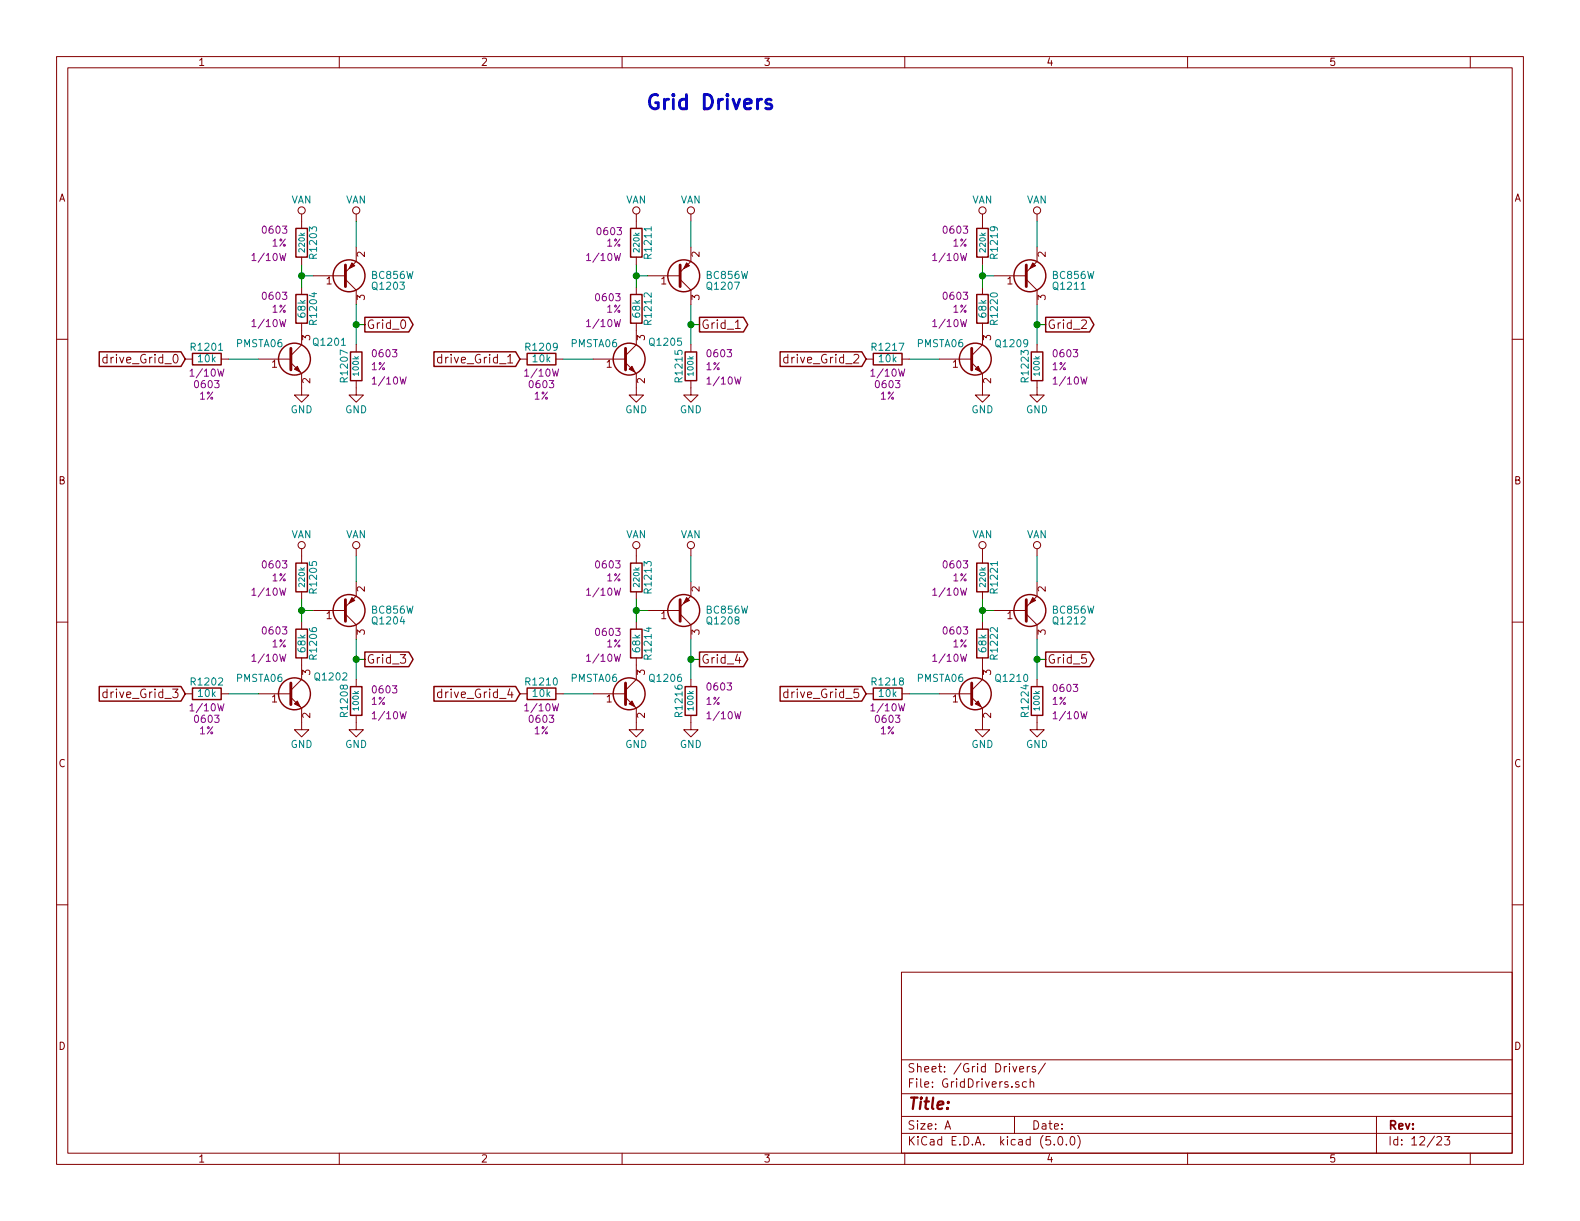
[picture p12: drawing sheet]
EESchema Schematic File Version 4
LIBS:VFD_Clock-cache
EELAYER 26 0
EELAYER END
$Descr A 11000 8500
encoding utf-8
Sheet 12 23
Title ""
Date ""
Rev ""
Comp ""
Comment1 ""
Comment2 ""
Comment3 ""
Comment4 ""
$EndDescr
$Comp
L Transistor_BJT:BC856W Q1203
U 1 1
P 2380 1920
F 0 "Q1203" H 2580 1995 50  0000 L CNN
F 1 "BC856W" H 2580 1920 50  0000 L CNN
F 2 "TO_SOT_Packages_SMD:SOT-323" H 2580 1845 50  0001 L CIN
F 3 "" H 2380 1920 50  0001 L CNN
F 4 "1727-4865-1-ND" H 0   0   50  0001 C CNN "Digi-Key PN"
	1    2380 1920
	1    0    0    1   
$EndComp
Wire Wire Line
	2100 1840 2100 1920
Wire Wire Line
	2100 1920 2180 1920
Connection ~ 2100 1920
$Comp
L Custom-Library:VAN #PWR01205
U 1 1
P 2480 1540
F 0 "#PWR01205" H 2480 1390 50  0001 C CNN
F 1 "VAN" H 2480 1690 50  0000 C CNN
F 2 "" H 2480 1540 50  0001 C CNN
F 3 "" H 2480 1540 50  0001 C CNN
	1    2480 1540
	1    0    0    -1  
$EndComp
$Comp
L Custom-Library:VAN #PWR01201
U 1 1
P 2100 1540
F 0 "#PWR01201" H 2100 1390 50  0001 C CNN
F 1 "VAN" H 2100 1690 50  0000 C CNN
F 2 "" H 2100 1540 50  0001 C CNN
F 3 "" H 2100 1540 50  0001 C CNN
	1    2100 1540
	1    0    0    -1  
$EndComp
Wire Wire Line
	2480 1540 2480 1720
$Comp
L Transistor_BJT:BC847W Q1201
U 1 1
P 2000 2500
F 0 "Q1201" H 2170 2620 50  0000 L CNN
F 1 "PMSTA06" H 1640 2610 50  0000 L CNN
F 2 "TO_SOT_Packages_SMD:SOT-323" H 2200 2425 50  0001 L CIN
F 3 "" H 2000 2500 50  0001 L CNN
F 4 "1727-6293-1-ND" H 0   0   50  0001 C CNN "Digi-Key PN"
	1    2000 2500
	1    0    0    -1  
$EndComp
Wire Wire Line
	2480 2400 2480 2260
$Comp
L power:GND #PWR01202
U 1 1
P 2100 2700
F 0 "#PWR01202" H 2100 2450 50  0001 C CNN
F 1 "GND" H 2100 2550 50  0000 C CNN
F 2 "" H 2100 2700 50  0001 C CNN
F 3 "" H 2100 2700 50  0001 C CNN
	1    2100 2700
	1    0    0    -1  
$EndComp
$Comp
L power:GND #PWR01206
U 1 1
P 2480 2700
F 0 "#PWR01206" H 2480 2450 50  0001 C CNN
F 1 "GND" H 2480 2550 50  0000 C CNN
F 2 "" H 2480 2700 50  0001 C CNN
F 3 "" H 2480 2700 50  0001 C CNN
	1    2480 2700
	1    0    0    -1  
$EndComp
Wire Wire Line
	1800 2500 1590 2500
Text GLabel 1290 2500 0    60   Input ~ 0
drive_Grid_0
Text GLabel 3620 2500 0    60   Input ~ 0
drive_Grid_1
Text GLabel 6030 2500 0    60   Input ~ 0
drive_Grid_2
Text GLabel 1290 4830 0    60   Input ~ 0
drive_Grid_3
Text GLabel 3620 4830 0    60   Input ~ 0
drive_Grid_4
Text GLabel 6030 4830 0    60   Input ~ 0
drive_Grid_5
Wire Wire Line
	2540 2260 2480 2260
Connection ~ 2480 2260
$Comp
L Transistor_BJT:BC856W Q1207
U 1 1
P 4710 1920
F 0 "Q1207" H 4910 1995 50  0000 L CNN
F 1 "BC856W" H 4910 1920 50  0000 L CNN
F 2 "TO_SOT_Packages_SMD:SOT-323" H 4910 1845 50  0001 L CIN
F 3 "" H 4710 1920 50  0001 L CNN
F 4 "1727-4865-1-ND" H 0   0   50  0001 C CNN "Digi-Key PN"
	1    4710 1920
	1    0    0    1   
$EndComp
Wire Wire Line
	4430 1840 4430 1920
Wire Wire Line
	4430 1920 4510 1920
Connection ~ 4430 1920
$Comp
L Custom-Library:VAN #PWR01213
U 1 1
P 4810 1540
F 0 "#PWR01213" H 4810 1390 50  0001 C CNN
F 1 "VAN" H 4810 1690 50  0000 C CNN
F 2 "" H 4810 1540 50  0001 C CNN
F 3 "" H 4810 1540 50  0001 C CNN
	1    4810 1540
	1    0    0    -1  
$EndComp
$Comp
L Custom-Library:VAN #PWR01209
U 1 1
P 4430 1540
F 0 "#PWR01209" H 4430 1390 50  0001 C CNN
F 1 "VAN" H 4430 1690 50  0000 C CNN
F 2 "" H 4430 1540 50  0001 C CNN
F 3 "" H 4430 1540 50  0001 C CNN
	1    4430 1540
	1    0    0    -1  
$EndComp
Wire Wire Line
	4810 1540 4810 1720
$Comp
L Transistor_BJT:BC847W Q1205
U 1 1
P 4330 2500
F 0 "Q1205" H 4510 2620 50  0000 L CNN
F 1 "PMSTA06" H 3970 2610 50  0000 L CNN
F 2 "TO_SOT_Packages_SMD:SOT-323" H 4530 2425 50  0001 L CIN
F 3 "" H 4330 2500 50  0001 L CNN
F 4 "1727-6293-1-ND" H 0   0   50  0001 C CNN "Digi-Key PN"
	1    4330 2500
	1    0    0    -1  
$EndComp
Wire Wire Line
	4810 2400 4810 2260
$Comp
L power:GND #PWR01210
U 1 1
P 4430 2700
F 0 "#PWR01210" H 4430 2450 50  0001 C CNN
F 1 "GND" H 4430 2550 50  0000 C CNN
F 2 "" H 4430 2700 50  0001 C CNN
F 3 "" H 4430 2700 50  0001 C CNN
	1    4430 2700
	1    0    0    -1  
$EndComp
$Comp
L power:GND #PWR01214
U 1 1
P 4810 2700
F 0 "#PWR01214" H 4810 2450 50  0001 C CNN
F 1 "GND" H 4810 2550 50  0000 C CNN
F 2 "" H 4810 2700 50  0001 C CNN
F 3 "" H 4810 2700 50  0001 C CNN
	1    4810 2700
	1    0    0    -1  
$EndComp
Wire Wire Line
	4130 2500 3920 2500
Wire Wire Line
	4870 2260 4810 2260
Connection ~ 4810 2260
$Comp
L Transistor_BJT:BC856W Q1211
U 1 1
P 7120 1920
F 0 "Q1211" H 7320 1995 50  0000 L CNN
F 1 "BC856W" H 7320 1920 50  0000 L CNN
F 2 "TO_SOT_Packages_SMD:SOT-323" H 7320 1845 50  0001 L CIN
F 3 "" H 7120 1920 50  0001 L CNN
F 4 "1727-4865-1-ND" H 0   0   50  0001 C CNN "Digi-Key PN"
	1    7120 1920
	1    0    0    1   
$EndComp
Wire Wire Line
	6840 1840 6840 1920
Wire Wire Line
	6840 1920 6920 1920
Connection ~ 6840 1920
$Comp
L Custom-Library:VAN #PWR01221
U 1 1
P 7220 1540
F 0 "#PWR01221" H 7220 1390 50  0001 C CNN
F 1 "VAN" H 7220 1690 50  0000 C CNN
F 2 "" H 7220 1540 50  0001 C CNN
F 3 "" H 7220 1540 50  0001 C CNN
	1    7220 1540
	1    0    0    -1  
$EndComp
$Comp
L Custom-Library:VAN #PWR01217
U 1 1
P 6840 1540
F 0 "#PWR01217" H 6840 1390 50  0001 C CNN
F 1 "VAN" H 6840 1690 50  0000 C CNN
F 2 "" H 6840 1540 50  0001 C CNN
F 3 "" H 6840 1540 50  0001 C CNN
	1    6840 1540
	1    0    0    -1  
$EndComp
Wire Wire Line
	7220 1540 7220 1720
$Comp
L Transistor_BJT:BC847W Q1209
U 1 1
P 6740 2500
F 0 "Q1209" H 6920 2610 50  0000 L CNN
F 1 "PMSTA06" H 6380 2610 50  0000 L CNN
F 2 "TO_SOT_Packages_SMD:SOT-323" H 6940 2425 50  0001 L CIN
F 3 "" H 6740 2500 50  0001 L CNN
F 4 "1727-6293-1-ND" H 0   0   50  0001 C CNN "Digi-Key PN"
	1    6740 2500
	1    0    0    -1  
$EndComp
Wire Wire Line
	7220 2400 7220 2260
$Comp
L power:GND #PWR01218
U 1 1
P 6840 2700
F 0 "#PWR01218" H 6840 2450 50  0001 C CNN
F 1 "GND" H 6840 2550 50  0000 C CNN
F 2 "" H 6840 2700 50  0001 C CNN
F 3 "" H 6840 2700 50  0001 C CNN
	1    6840 2700
	1    0    0    -1  
$EndComp
$Comp
L power:GND #PWR01222
U 1 1
P 7220 2700
F 0 "#PWR01222" H 7220 2450 50  0001 C CNN
F 1 "GND" H 7220 2550 50  0000 C CNN
F 2 "" H 7220 2700 50  0001 C CNN
F 3 "" H 7220 2700 50  0001 C CNN
	1    7220 2700
	1    0    0    -1  
$EndComp
Wire Wire Line
	6540 2500 6330 2500
Wire Wire Line
	7280 2260 7220 2260
Connection ~ 7220 2260
$Comp
L Transistor_BJT:BC856W Q1204
U 1 1
P 2380 4250
F 0 "Q1204" H 2580 4325 50  0000 L CNN
F 1 "BC856W" H 2580 4250 50  0000 L CNN
F 2 "TO_SOT_Packages_SMD:SOT-323" H 2580 4175 50  0001 L CIN
F 3 "" H 2380 4250 50  0001 L CNN
F 4 "1727-4865-1-ND" H 0   0   50  0001 C CNN "Digi-Key PN"
	1    2380 4250
	1    0    0    1   
$EndComp
Wire Wire Line
	2100 4170 2100 4250
Wire Wire Line
	2100 4250 2180 4250
Connection ~ 2100 4250
$Comp
L Custom-Library:VAN #PWR01207
U 1 1
P 2480 3870
F 0 "#PWR01207" H 2480 3720 50  0001 C CNN
F 1 "VAN" H 2480 4020 50  0000 C CNN
F 2 "" H 2480 3870 50  0001 C CNN
F 3 "" H 2480 3870 50  0001 C CNN
	1    2480 3870
	1    0    0    -1  
$EndComp
$Comp
L Custom-Library:VAN #PWR01203
U 1 1
P 2100 3870
F 0 "#PWR01203" H 2100 3720 50  0001 C CNN
F 1 "VAN" H 2100 4020 50  0000 C CNN
F 2 "" H 2100 3870 50  0001 C CNN
F 3 "" H 2100 3870 50  0001 C CNN
	1    2100 3870
	1    0    0    -1  
$EndComp
Wire Wire Line
	2480 3870 2480 4050
$Comp
L Transistor_BJT:BC847W Q1202
U 1 1
P 2000 4830
F 0 "Q1202" H 2180 4950 50  0000 L CNN
F 1 "PMSTA06" H 1640 4940 50  0000 L CNN
F 2 "TO_SOT_Packages_SMD:SOT-323" H 2200 4755 50  0001 L CIN
F 3 "" H 2000 4830 50  0001 L CNN
F 4 "1727-6293-1-ND" H 0   0   50  0001 C CNN "Digi-Key PN"
	1    2000 4830
	1    0    0    -1  
$EndComp
Wire Wire Line
	2480 4730 2480 4590
$Comp
L power:GND #PWR01204
U 1 1
P 2100 5030
F 0 "#PWR01204" H 2100 4780 50  0001 C CNN
F 1 "GND" H 2100 4880 50  0000 C CNN
F 2 "" H 2100 5030 50  0001 C CNN
F 3 "" H 2100 5030 50  0001 C CNN
	1    2100 5030
	1    0    0    -1  
$EndComp
$Comp
L power:GND #PWR01208
U 1 1
P 2480 5030
F 0 "#PWR01208" H 2480 4780 50  0001 C CNN
F 1 "GND" H 2480 4880 50  0000 C CNN
F 2 "" H 2480 5030 50  0001 C CNN
F 3 "" H 2480 5030 50  0001 C CNN
	1    2480 5030
	1    0    0    -1  
$EndComp
Wire Wire Line
	1800 4830 1590 4830
Wire Wire Line
	2540 4590 2480 4590
Connection ~ 2480 4590
$Comp
L Transistor_BJT:BC856W Q1208
U 1 1
P 4710 4250
F 0 "Q1208" H 4910 4325 50  0000 L CNN
F 1 "BC856W" H 4910 4250 50  0000 L CNN
F 2 "TO_SOT_Packages_SMD:SOT-323" H 4910 4175 50  0001 L CIN
F 3 "" H 4710 4250 50  0001 L CNN
F 4 "1727-4865-1-ND" H 0   0   50  0001 C CNN "Digi-Key PN"
	1    4710 4250
	1    0    0    1   
$EndComp
Wire Wire Line
	4430 4170 4430 4250
Wire Wire Line
	4430 4250 4510 4250
Connection ~ 4430 4250
$Comp
L Custom-Library:VAN #PWR01215
U 1 1
P 4810 3870
F 0 "#PWR01215" H 4810 3720 50  0001 C CNN
F 1 "VAN" H 4810 4020 50  0000 C CNN
F 2 "" H 4810 3870 50  0001 C CNN
F 3 "" H 4810 3870 50  0001 C CNN
	1    4810 3870
	1    0    0    -1  
$EndComp
$Comp
L Custom-Library:VAN #PWR01211
U 1 1
P 4430 3870
F 0 "#PWR01211" H 4430 3720 50  0001 C CNN
F 1 "VAN" H 4430 4020 50  0000 C CNN
F 2 "" H 4430 3870 50  0001 C CNN
F 3 "" H 4430 3870 50  0001 C CNN
	1    4430 3870
	1    0    0    -1  
$EndComp
Wire Wire Line
	4810 3870 4810 4050
$Comp
L Transistor_BJT:BC847W Q1206
U 1 1
P 4330 4830
F 0 "Q1206" H 4510 4940 50  0000 L CNN
F 1 "PMSTA06" H 3970 4940 50  0000 L CNN
F 2 "TO_SOT_Packages_SMD:SOT-323" H 4530 4755 50  0001 L CIN
F 3 "" H 4330 4830 50  0001 L CNN
F 4 "1727-6293-1-ND" H 0   0   50  0001 C CNN "Digi-Key PN"
	1    4330 4830
	1    0    0    -1  
$EndComp
Wire Wire Line
	4810 4730 4810 4590
$Comp
L power:GND #PWR01212
U 1 1
P 4430 5030
F 0 "#PWR01212" H 4430 4780 50  0001 C CNN
F 1 "GND" H 4430 4880 50  0000 C CNN
F 2 "" H 4430 5030 50  0001 C CNN
F 3 "" H 4430 5030 50  0001 C CNN
	1    4430 5030
	1    0    0    -1  
$EndComp
$Comp
L power:GND #PWR01216
U 1 1
P 4810 5030
F 0 "#PWR01216" H 4810 4780 50  0001 C CNN
F 1 "GND" H 4810 4880 50  0000 C CNN
F 2 "" H 4810 5030 50  0001 C CNN
F 3 "" H 4810 5030 50  0001 C CNN
	1    4810 5030
	1    0    0    -1  
$EndComp
Wire Wire Line
	4130 4830 3920 4830
Wire Wire Line
	4870 4590 4810 4590
Connection ~ 4810 4590
$Comp
L Transistor_BJT:BC856W Q1212
U 1 1
P 7120 4250
F 0 "Q1212" H 7320 4325 50  0000 L CNN
F 1 "BC856W" H 7320 4250 50  0000 L CNN
F 2 "TO_SOT_Packages_SMD:SOT-323" H 7320 4175 50  0001 L CIN
F 3 "" H 7120 4250 50  0001 L CNN
F 4 "1727-4865-1-ND" H 0   0   50  0001 C CNN "Digi-Key PN"
	1    7120 4250
	1    0    0    1   
$EndComp
Wire Wire Line
	6840 4170 6840 4250
Wire Wire Line
	6840 4250 6920 4250
Connection ~ 6840 4250
$Comp
L Custom-Library:VAN #PWR01223
U 1 1
P 7220 3870
F 0 "#PWR01223" H 7220 3720 50  0001 C CNN
F 1 "VAN" H 7220 4020 50  0000 C CNN
F 2 "" H 7220 3870 50  0001 C CNN
F 3 "" H 7220 3870 50  0001 C CNN
	1    7220 3870
	1    0    0    -1  
$EndComp
$Comp
L Custom-Library:VAN #PWR01219
U 1 1
P 6840 3870
F 0 "#PWR01219" H 6840 3720 50  0001 C CNN
F 1 "VAN" H 6840 4020 50  0000 C CNN
F 2 "" H 6840 3870 50  0001 C CNN
F 3 "" H 6840 3870 50  0001 C CNN
	1    6840 3870
	1    0    0    -1  
$EndComp
Wire Wire Line
	7220 3870 7220 4050
$Comp
L Transistor_BJT:BC847W Q1210
U 1 1
P 6740 4830
F 0 "Q1210" H 6920 4940 50  0000 L CNN
F 1 "PMSTA06" H 6380 4940 50  0000 L CNN
F 2 "TO_SOT_Packages_SMD:SOT-323" H 6940 4755 50  0001 L CIN
F 3 "" H 6740 4830 50  0001 L CNN
F 4 "1727-6293-1-ND" H 0   0   50  0001 C CNN "Digi-Key PN"
	1    6740 4830
	1    0    0    -1  
$EndComp
Wire Wire Line
	7220 4730 7220 4590
$Comp
L power:GND #PWR01220
U 1 1
P 6840 5030
F 0 "#PWR01220" H 6840 4780 50  0001 C CNN
F 1 "GND" H 6840 4880 50  0000 C CNN
F 2 "" H 6840 5030 50  0001 C CNN
F 3 "" H 6840 5030 50  0001 C CNN
	1    6840 5030
	1    0    0    -1  
$EndComp
$Comp
L power:GND #PWR01224
U 1 1
P 7220 5030
F 0 "#PWR01224" H 7220 4780 50  0001 C CNN
F 1 "GND" H 7220 4880 50  0000 C CNN
F 2 "" H 7220 5030 50  0001 C CNN
F 3 "" H 7220 5030 50  0001 C CNN
	1    7220 5030
	1    0    0    -1  
$EndComp
Wire Wire Line
	6540 4830 6330 4830
Wire Wire Line
	7280 4590 7220 4590
Connection ~ 7220 4590
Text GLabel 2540 2260 2    60   Output ~ 0
Grid_0
Text GLabel 4870 2260 2    60   Output ~ 0
Grid_1
Text GLabel 7280 2260 2    60   Output ~ 0
Grid_2
Text GLabel 2540 4590 2    60   Output ~ 0
Grid_3
Text GLabel 4870 4590 2    60   Output ~ 0
Grid_4
Text GLabel 7280 4590 2    60   Output ~ 0
Grid_5
$Comp
L Device:R R1201
U 1 1
P 1440 2500
F 0 "R1201" V 1520 2500 50  0000 C CNN
F 1 "10k" V 1440 2500 50  0000 C CNN
F 2 "Resistors_SMD:R_0603" V 1370 2500 50  0001 C CNN
F 3 "" V 1520 2500 50  0001 C CNN
F 4 "1%" V 1180 2500 50  0000 C CNN "Tolerance"
F 5 "1/10W" V 1340 2500 50  0000 C CNN "Wattage"
F 6 "0603" V 1260 2500 50  0000 C CNN "display_footprint"
F 7 "P10.0KHCT-ND" H 0   0   50  0001 C CNN "Digi-Key PN"
	1    1440 2500
	0    -1   -1   0   
$EndComp
$Comp
L Device:R R1209
U 1 1
P 3770 2500
F 0 "R1209" V 3850 2500 50  0000 C CNN
F 1 "10k" V 3770 2500 50  0000 C CNN
F 2 "Resistors_SMD:R_0603" V 3700 2500 50  0001 C CNN
F 3 "" V 3850 2500 50  0001 C CNN
F 4 "1%" V 3510 2500 50  0000 C CNN "Tolerance"
F 5 "1/10W" V 3670 2500 50  0000 C CNN "Wattage"
F 6 "0603" V 3590 2500 50  0000 C CNN "display_footprint"
F 7 "P10.0KHCT-ND" H 0   0   50  0001 C CNN "Digi-Key PN"
	1    3770 2500
	0    -1   -1   0   
$EndComp
$Comp
L Device:R R1217
U 1 1
P 6180 2500
F 0 "R1217" V 6260 2500 50  0000 C CNN
F 1 "10k" V 6180 2500 50  0000 C CNN
F 2 "Resistors_SMD:R_0603" V 6110 2500 50  0001 C CNN
F 3 "" V 6260 2500 50  0001 C CNN
F 4 "1%" V 5920 2500 50  0000 C CNN "Tolerance"
F 5 "1/10W" V 6080 2500 50  0000 C CNN "Wattage"
F 6 "0603" V 6000 2500 50  0000 C CNN "display_footprint"
F 7 "P10.0KHCT-ND" H 0   0   50  0001 C CNN "Digi-Key PN"
	1    6180 2500
	0    -1   -1   0   
$EndComp
$Comp
L Device:R R1218
U 1 1
P 6180 4830
F 0 "R1218" V 6260 4830 50  0000 C CNN
F 1 "10k" V 6180 4830 50  0000 C CNN
F 2 "Resistors_SMD:R_0603" V 6110 4830 50  0001 C CNN
F 3 "" V 6260 4830 50  0001 C CNN
F 4 "1%" V 5920 4830 50  0000 C CNN "Tolerance"
F 5 "1/10W" V 6080 4830 50  0000 C CNN "Wattage"
F 6 "0603" V 6000 4830 50  0000 C CNN "display_footprint"
F 7 "P10.0KHCT-ND" H 0   0   50  0001 C CNN "Digi-Key PN"
	1    6180 4830
	0    -1   -1   0   
$EndComp
$Comp
L Device:R R1210
U 1 1
P 3770 4830
F 0 "R1210" V 3850 4830 50  0000 C CNN
F 1 "10k" V 3770 4830 50  0000 C CNN
F 2 "Resistors_SMD:R_0603" V 3700 4830 50  0001 C CNN
F 3 "" V 3850 4830 50  0001 C CNN
F 4 "1%" V 3510 4830 50  0000 C CNN "Tolerance"
F 5 "1/10W" V 3670 4830 50  0000 C CNN "Wattage"
F 6 "0603" V 3590 4830 50  0000 C CNN "display_footprint"
F 7 "P10.0KHCT-ND" H 0   0   50  0001 C CNN "Digi-Key PN"
	1    3770 4830
	0    -1   -1   0   
$EndComp
$Comp
L Device:R R1202
U 1 1
P 1440 4830
F 0 "R1202" V 1520 4830 50  0000 C CNN
F 1 "10k" V 1440 4830 50  0000 C CNN
F 2 "Resistors_SMD:R_0603" V 1370 4830 50  0001 C CNN
F 3 "" V 1520 4830 50  0001 C CNN
F 4 "1%" V 1180 4830 50  0000 C CNN "Tolerance"
F 5 "1/10W" V 1340 4830 50  0000 C CNN "Wattage"
F 6 "0603" V 1260 4830 50  0000 C CNN "display_footprint"
F 7 "P10.0KHCT-ND" H 0   0   50  0001 C CNN "Digi-Key PN"
	1    1440 4830
	0    -1   -1   0   
$EndComp
$Comp
L Device:R R1203
U 1 1
P 2100 1690
F 0 "R1203" V 2180 1690 50  0000 C CNN
F 1 "220k" V 2100 1690 40  0000 C CNN
F 2 "Resistors_SMD:R_0603" V 2030 1690 50  0001 C CNN
F 3 "" V 2180 1690 50  0001 C CNN
F 4 "1%" H 2000 1690 50  0000 R CNN "Tolerance"
F 5 "1/10W" H 2000 1590 50  0000 R CNN "Wattage"
F 6 "0603" H 2010 1780 50  0000 R CNN "display_footprint"
F 7 "P220KHCT-ND" H 0   0   50  0001 C CNN "Digi-Key PN"
	1    2100 1690
	1    0    0    -1  
$EndComp
$Comp
L Device:R R1211
U 1 1
P 4430 1690
F 0 "R1211" V 4510 1690 50  0000 C CNN
F 1 "220k" V 4430 1690 40  0000 C CNN
F 2 "Resistors_SMD:R_0603" V 4360 1690 50  0001 C CNN
F 3 "" V 4510 1690 50  0001 C CNN
F 4 "1%" H 4330 1690 50  0000 R CNN "Tolerance"
F 5 "1/10W" H 4330 1590 50  0000 R CNN "Wattage"
F 6 "0603" H 4340 1770 50  0000 R CNN "display_footprint"
F 7 "P220KHCT-ND" H 0   0   50  0001 C CNN "Digi-Key PN"
	1    4430 1690
	1    0    0    -1  
$EndComp
$Comp
L Device:R R1219
U 1 1
P 6840 1690
F 0 "R1219" V 6920 1690 50  0000 C CNN
F 1 "220k" V 6840 1690 40  0000 C CNN
F 2 "Resistors_SMD:R_0603" V 6770 1690 50  0001 C CNN
F 3 "" V 6920 1690 50  0001 C CNN
F 4 "1%" H 6740 1690 50  0000 R CNN "Tolerance"
F 5 "1/10W" H 6740 1590 50  0000 R CNN "Wattage"
F 6 "0603" H 6750 1780 50  0000 R CNN "display_footprint"
F 7 "P220KHCT-ND" H 0   0   50  0001 C CNN "Digi-Key PN"
	1    6840 1690
	1    0    0    -1  
$EndComp
$Comp
L Device:R R1221
U 1 1
P 6840 4020
F 0 "R1221" V 6920 4020 50  0000 C CNN
F 1 "220k" V 6840 4020 40  0000 C CNN
F 2 "Resistors_SMD:R_0603" V 6770 4020 50  0001 C CNN
F 3 "" V 6920 4020 50  0001 C CNN
F 4 "1%" H 6740 4020 50  0000 R CNN "Tolerance"
F 5 "1/10W" H 6740 3920 50  0000 R CNN "Wattage"
F 6 "0603" H 6750 4110 50  0000 R CNN "display_footprint"
F 7 "P220KHCT-ND" H 0   0   50  0001 C CNN "Digi-Key PN"
	1    6840 4020
	1    0    0    -1  
$EndComp
$Comp
L Device:R R1213
U 1 1
P 4430 4020
F 0 "R1213" V 4510 4020 50  0000 C CNN
F 1 "220k" V 4430 4020 40  0000 C CNN
F 2 "Resistors_SMD:R_0603" V 4360 4020 50  0001 C CNN
F 3 "" V 4510 4020 50  0001 C CNN
F 4 "1%" H 4330 4020 50  0000 R CNN "Tolerance"
F 5 "1/10W" H 4330 3920 50  0000 R CNN "Wattage"
F 6 "0603" H 4330 4110 50  0000 R CNN "display_footprint"
F 7 "P220KHCT-ND" H 0   0   50  0001 C CNN "Digi-Key PN"
	1    4430 4020
	1    0    0    -1  
$EndComp
$Comp
L Device:R R1205
U 1 1
P 2100 4020
F 0 "R1205" V 2180 4020 50  0000 C CNN
F 1 "220k" V 2100 4020 40  0000 C CNN
F 2 "Resistors_SMD:R_0603" V 2030 4020 50  0001 C CNN
F 3 "" V 2180 4020 50  0001 C CNN
F 4 "1%" H 2000 4020 50  0000 R CNN "Tolerance"
F 5 "1/10W" H 2000 3920 50  0000 R CNN "Wattage"
F 6 "0603" H 2010 4110 50  0000 R CNN "display_footprint"
F 7 "P220KHCT-ND" H 0   0   50  0001 C CNN "Digi-Key PN"
	1    2100 4020
	1    0    0    -1  
$EndComp
$Comp
L Device:R R1204
U 1 1
P 2100 2150
F 0 "R1204" V 2180 2150 50  0000 C CNN
F 1 "68k" V 2100 2150 50  0000 C CNN
F 2 "Resistors_SMD:R_0603" V 2030 2150 50  0001 C CNN
F 3 "" V 2180 2150 50  0001 C CNN
F 4 "1%" H 2000 2150 50  0000 R CNN "Tolerance"
F 5 "1/10W" H 2000 2050 50  0000 R CNN "Wattage"
F 6 "0603" H 2010 2240 50  0000 R CNN "display_footprint"
F 7 "P68KDBCT-ND" H 0   0   50  0001 C CNN "Digi-Key PN"
	1    2100 2150
	1    0    0    -1  
$EndComp
$Comp
L Device:R R1212
U 1 1
P 4430 2150
F 0 "R1212" V 4510 2150 50  0000 C CNN
F 1 "68k" V 4430 2150 50  0000 C CNN
F 2 "Resistors_SMD:R_0603" V 4360 2150 50  0001 C CNN
F 3 "" V 4510 2150 50  0001 C CNN
F 4 "1%" H 4330 2150 50  0000 R CNN "Tolerance"
F 5 "1/10W" H 4330 2050 50  0000 R CNN "Wattage"
F 6 "0603" H 4330 2230 50  0000 R CNN "display_footprint"
F 7 "P68KDBCT-ND" H 0   0   50  0001 C CNN "Digi-Key PN"
	1    4430 2150
	1    0    0    -1  
$EndComp
$Comp
L Device:R R1220
U 1 1
P 6840 2150
F 0 "R1220" V 6920 2150 50  0000 C CNN
F 1 "68k" V 6840 2150 50  0000 C CNN
F 2 "Resistors_SMD:R_0603" V 6770 2150 50  0001 C CNN
F 3 "" V 6920 2150 50  0001 C CNN
F 4 "1%" H 6740 2150 50  0000 R CNN "Tolerance"
F 5 "1/10W" H 6740 2050 50  0000 R CNN "Wattage"
F 6 "0603" H 6750 2240 50  0000 R CNN "display_footprint"
F 7 "P68KDBCT-ND" H 0   0   50  0001 C CNN "Digi-Key PN"
	1    6840 2150
	1    0    0    -1  
$EndComp
$Comp
L Device:R R1222
U 1 1
P 6840 4480
F 0 "R1222" V 6920 4480 50  0000 C CNN
F 1 "68k" V 6840 4480 50  0000 C CNN
F 2 "Resistors_SMD:R_0603" V 6770 4480 50  0001 C CNN
F 3 "" V 6920 4480 50  0001 C CNN
F 4 "1%" H 6740 4480 50  0000 R CNN "Tolerance"
F 5 "1/10W" H 6740 4380 50  0000 R CNN "Wattage"
F 6 "0603" H 6750 4570 50  0000 R CNN "display_footprint"
F 7 "P68KDBCT-ND" H 0   0   50  0001 C CNN "Digi-Key PN"
	1    6840 4480
	1    0    0    -1  
$EndComp
$Comp
L Device:R R1214
U 1 1
P 4430 4480
F 0 "R1214" V 4510 4480 50  0000 C CNN
F 1 "68k" V 4430 4480 50  0000 C CNN
F 2 "Resistors_SMD:R_0603" V 4360 4480 50  0001 C CNN
F 3 "" V 4510 4480 50  0001 C CNN
F 4 "1%" H 4330 4480 50  0000 R CNN "Tolerance"
F 5 "1/10W" H 4330 4380 50  0000 R CNN "Wattage"
F 6 "0603" H 4330 4560 50  0000 R CNN "display_footprint"
F 7 "P68KDBCT-ND" H 0   0   50  0001 C CNN "Digi-Key PN"
	1    4430 4480
	1    0    0    -1  
$EndComp
$Comp
L Device:R R1206
U 1 1
P 2100 4480
F 0 "R1206" V 2180 4480 50  0000 C CNN
F 1 "68k" V 2100 4480 50  0000 C CNN
F 2 "Resistors_SMD:R_0603" V 2030 4480 50  0001 C CNN
F 3 "" V 2180 4480 50  0001 C CNN
F 4 "1%" H 2000 4480 50  0000 R CNN "Tolerance"
F 5 "1/10W" H 2000 4380 50  0000 R CNN "Wattage"
F 6 "0603" H 2010 4570 50  0000 R CNN "display_footprint"
F 7 "P68KDBCT-ND" H 0   0   50  0001 C CNN "Digi-Key PN"
	1    2100 4480
	1    0    0    -1  
$EndComp
$Comp
L Device:R R1207
U 1 1
P 2480 2550
F 0 "R1207" V 2560 2550 50  0000 C CNN
F 1 "100k" V 2480 2550 40  0000 C CNN
F 2 "Resistors_SMD:R_0603" V 2410 2550 50  0001 C CNN
F 3 "" V 2560 2550 50  0001 C CNN
F 4 "1%" H 2380 2550 50  0000 R CNN "Tolerance"
F 5 "1/10W" H 2380 2450 50  0000 R CNN "Wattage"
F 6 "0603" H 2380 2640 50  0000 R CNN "display_footprint"
F 7 "P16019CT-ND" H 0   0   50  0001 C CNN "Digi-Key PN"
	1    2480 2550
	-1   0    0    -1  
$EndComp
$Comp
L Device:R R1215
U 1 1
P 4810 2550
F 0 "R1215" V 4890 2550 50  0000 C CNN
F 1 "100k" V 4810 2550 40  0000 C CNN
F 2 "Resistors_SMD:R_0603" V 4740 2550 50  0001 C CNN
F 3 "" V 4890 2550 50  0001 C CNN
F 4 "1%" H 4710 2550 50  0000 R CNN "Tolerance"
F 5 "1/10W" H 4710 2450 50  0000 R CNN "Wattage"
F 6 "0603" H 4710 2640 50  0000 R CNN "display_footprint"
F 7 "P16019CT-ND" H 0   0   50  0001 C CNN "Digi-Key PN"
	1    4810 2550
	-1   0    0    -1  
$EndComp
$Comp
L Device:R R1223
U 1 1
P 7220 2550
F 0 "R1223" V 7300 2550 50  0000 C CNN
F 1 "100k" V 7220 2550 40  0000 C CNN
F 2 "Resistors_SMD:R_0603" V 7150 2550 50  0001 C CNN
F 3 "" V 7300 2550 50  0001 C CNN
F 4 "1%" H 7120 2550 50  0000 R CNN "Tolerance"
F 5 "1/10W" H 7120 2450 50  0000 R CNN "Wattage"
F 6 "0603" H 7120 2640 50  0000 R CNN "display_footprint"
F 7 "P16019CT-ND" H 0   0   50  0001 C CNN "Digi-Key PN"
	1    7220 2550
	-1   0    0    -1  
$EndComp
$Comp
L Device:R R1224
U 1 1
P 7220 4880
F 0 "R1224" V 7300 4880 50  0000 C CNN
F 1 "100k" V 7220 4880 40  0000 C CNN
F 2 "Resistors_SMD:R_0603" V 7150 4880 50  0001 C CNN
F 3 "" V 7300 4880 50  0001 C CNN
F 4 "1%" H 7120 4880 50  0000 R CNN "Tolerance"
F 5 "1/10W" H 7120 4780 50  0000 R CNN "Wattage"
F 6 "0603" H 7120 4970 50  0000 R CNN "display_footprint"
F 7 "P16019CT-ND" H 0   0   50  0001 C CNN "Digi-Key PN"
	1    7220 4880
	-1   0    0    -1  
$EndComp
$Comp
L Device:R R1216
U 1 1
P 4810 4880
F 0 "R1216" V 4890 4880 50  0000 C CNN
F 1 "100k" V 4810 4880 40  0000 C CNN
F 2 "Resistors_SMD:R_0603" V 4740 4880 50  0001 C CNN
F 3 "" V 4890 4880 50  0001 C CNN
F 4 "1%" H 4710 4880 50  0000 R CNN "Tolerance"
F 5 "1/10W" H 4710 4780 50  0000 R CNN "Wattage"
F 6 "0603" H 4710 4980 50  0000 R CNN "display_footprint"
F 7 "P16019CT-ND" H 0   0   50  0001 C CNN "Digi-Key PN"
	1    4810 4880
	-1   0    0    -1  
$EndComp
$Comp
L Device:R R1208
U 1 1
P 2480 4880
F 0 "R1208" V 2560 4880 50  0000 C CNN
F 1 "100k" V 2480 4880 40  0000 C CNN
F 2 "Resistors_SMD:R_0603" V 2410 4880 50  0001 C CNN
F 3 "" V 2560 4880 50  0001 C CNN
F 4 "1%" H 2380 4880 50  0000 R CNN "Tolerance"
F 5 "1/10W" H 2380 4780 50  0000 R CNN "Wattage"
F 6 "0603" H 2380 4960 50  0000 R CNN "display_footprint"
F 7 "P16019CT-ND" H 0   0   50  0001 C CNN "Digi-Key PN"
	1    2480 4880
	-1   0    0    -1  
$EndComp
Wire Wire Line
	2100 1920 2100 2000
Wire Wire Line
	2480 2260 2480 2120
Wire Wire Line
	4430 1920 4430 2000
Wire Wire Line
	4810 2260 4810 2120
Wire Wire Line
	6840 1920 6840 2000
Wire Wire Line
	7220 2260 7220 2120
Wire Wire Line
	2100 4250 2100 4330
Wire Wire Line
	2480 4590 2480 4450
Wire Wire Line
	4430 4250 4430 4330
Wire Wire Line
	4810 4590 4810 4450
Wire Wire Line
	6840 4250 6840 4330
Wire Wire Line
	7220 4590 7220 4450
Text Notes 4490 780  0    100  ~ 20
Grid Drivers
$EndSCHEMATC
